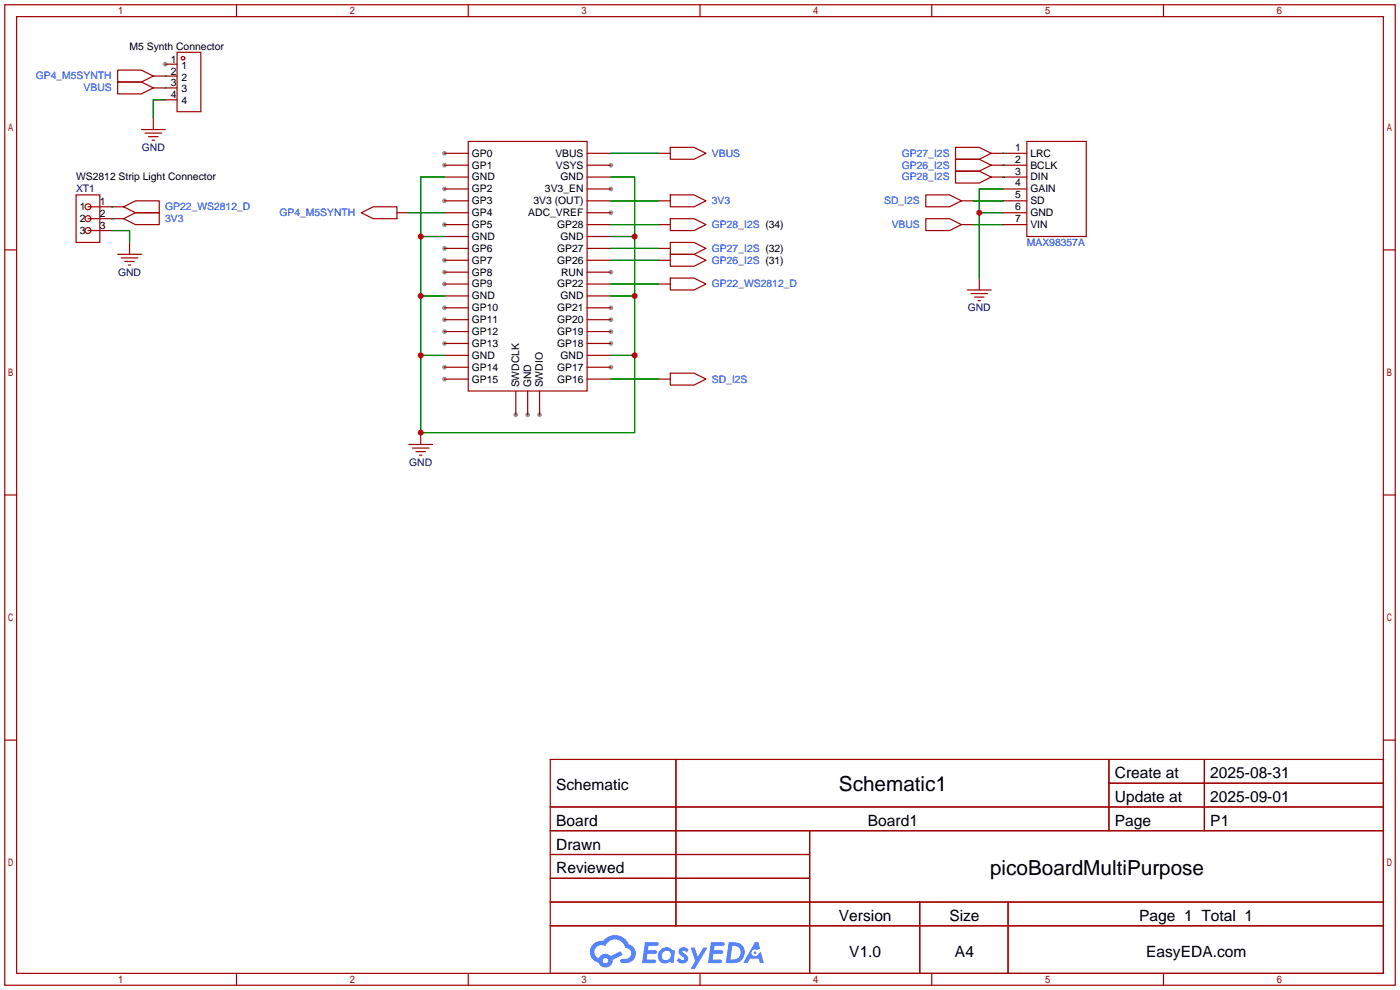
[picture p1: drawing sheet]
<svg xmlns="http://www.w3.org/2000/svg" width="299mm" height="212mm" viewBox="0 0 299 212" stroke-linecap="round" stroke-linejoin="round" font-family="sans-serif">
<g fill="#999">
<circle cx="95" cy="32.8" r=".51"/>
<circle cx="95" cy="35.3" r=".51"/>
<circle cx="95" cy="40.4" r=".51"/>
<circle cx="95" cy="42.9" r=".51"/>
<circle cx="95" cy="48" r=".51"/>
<circle cx="95" cy="53.1" r=".51"/>
<circle cx="95" cy="55.6" r=".51"/>
<circle cx="95" cy="58.2" r=".51"/>
<circle cx="95" cy="60.7" r=".51"/>
<circle cx="95" cy="65.8" r=".51"/>
<circle cx="95" cy="68.3" r=".51"/>
<circle cx="95" cy="70.9" r=".51"/>
<circle cx="95" cy="73.4" r=".51"/>
<circle cx="95" cy="78.5" r=".51"/>
<circle cx="95" cy="81" r=".51"/>
<circle cx="130.6" cy="78.5" r=".51"/>
<circle cx="130.6" cy="73.4" r=".51"/>
<circle cx="130.6" cy="70.9" r=".51"/>
<circle cx="130.6" cy="68.3" r=".51"/>
<circle cx="130.6" cy="65.8" r=".51"/>
<circle cx="130.6" cy="58.2" r=".51"/>
<circle cx="130.6" cy="45.5" r=".51"/>
<circle cx="130.6" cy="40.4" r=".51"/>
<circle cx="130.6" cy="35.3" r=".51"/>
<circle cx="110.2" cy="88.6" r=".51"/>
<circle cx="112.8" cy="88.6" r=".51"/>
<circle cx="115.3" cy="88.6" r=".51"/>
<circle cx="35.3" cy="13.7" r=".51"/>
</g>
<g fill="none" stroke="#a10000" stroke-width=".25">
<path d="M1 1h297.2v209.6h-297.2zM3.6 3.6h292.1v204.4h-292.1zM50.5 1v2.6M100.1 1v2.6M149.6 1v2.6M199.1 1v2.6M248.7 1v2.6M1 53.4h2.6M295.7 53.4h2.5M1 105.8h2.6M295.7 105.8h2.5M1 158.2h2.6"/>
<path d="M295.7 158.2h2.5M117.6 162.3h178.1v45.7h-178.1zM117.6 172.5h178.1M117.6 177.5h178.1M144.5 162.3v35.6M173 177.5v30.5M237 162.3v15.2M237 167.4h58.7M257.4 162.3v15.2M117.6 182.6h55.4M117.6 192.8h178.1M117.6 187.7h55.4"/>
<path d="M117.6 197.9h178.1M196.6 192.8v15.2M215.4 192.8v15.2M50.5 208v2.6M100.1 208v2.6M149.6 208v2.6M199.1 208v2.6M248.7 208v2.6"/>
</g>
<g fill="#5487ff">
<path d="M145.3 202.7a1.3 1.3 0 0 1 1.9 .3l-.4 .6a.54 .54 0 0 0-.9-.2l.1 .2a1.34 1.34 0 0 1 .9 1.8 1.47 1.47 0 0 1-2.3-.1l.5-.6 .8 .5a.31 .31 0 0 0 .4-.3 .31 .31 0 0 0-.3-.4 1.12 1.12 0 0 1-.7-1.8z"/>
<path d="M147.6 202.5h.9l.6 2 1.2-2h.9l-2.7 4.6h-.9l1-1.7z"/>
<path d="M137.8 201.4h1.7a1.31 1.31 0 0 1 1.2 .2 .4 .4 0 0 1-.3 .5l-1.8 .1-.1 .9h1.6a.4 .4 0 0 1 .4 .4 .4 .4 0 0 1-.5 .4h-1.6l-.2 1.2h1.4a.46 .46 0 0 1 .5 0 .46 .46 0 0 1 .1 .5l-.4 .2h-2.6z"/>
<path d="M151.9 201.4h1.7a1.32 1.32 0 0 1 1.2 .2 .39 .39 0 0 1-.3 .5l-1.8 .1-.1 .9h1.6a.4 .4 0 0 1 .4 .4 .4 .4 0 0 1-.4 .4h-1.7l-.2 1.2h1.4a.46 .46 0 0 1 .5 0 .46 .46 0 0 1 .1 .5l-.4 .2h-2.6z"/>
<path d="M161.3 201.4h.8l.3 1.3-.6 .4a.75 .75 0 0 0-1.1 .3 .75 .75 0 0 0 .5 1 .75 .75 0 0 0 .9-.7l.5-.2 .6 2.3h-.8l-.3-.9h-1.8l-.5 .9h-1z"/>
<path d="M155.7 201.4l-.6 4.4h1.5a2.27 2.27 0 0 0 2.6-2.2 2.27 2.27 0 0 0-2.7-2.2zM156.5 202.1a1.5 1.5 0 0 1 1.8 1.6 1.5 1.5 0 0 1-1.9 1.4h-.3z"/>
<path d="M141.2 203a1.6 1.6 0 0 0-.3 2.3 1.6 1.6 0 0 0 2.3 .2l.7 .3 .3-2.4-.1-.3-.5-.1a1.58 1.58 0 0 0-2.4 0zM141.8 203.5a.98 .98 0 0 1 1.6 .4 .98 .98 0 0 1-1.1 1.3 .94 .94 0 0 1-.9-.7 .94 .94 0 0 1 .4-1z"/>
<path d="M126.8 201.8a2.37 2.37 0 0 0 1.1 4 1.54 1.54 0 0 0 1.8 1 1.54 1.54 0 0 0 1.2-1.6l2.2-1.1-.5-.8-2 1a1.57 1.57 0 0 0-2.7 .5 1.5 1.5 0 0 1-.7-2.1 1.5 1.5 0 0 1 2.2-.5 2.23 2.23 0 0 1 2.3-1.4 2.23 2.23 0 0 1 2 1.8 1.16 1.16 0 0 1 1.2 1.1 1.16 1.16 0 0 1-1.1 1.2h-.7a.47 .47 0 0 0-.5 .4 .47 .47 0 0 0 .4 .5 2.17 2.17 0 0 0 2.5-.9 2.17 2.17 0 0 0-.3-2.7l-.8-.4a3.2 3.2 0 0 0-5.5-.7l-1.1 .1zM128.8 205.3a.6 .6 0 0 1 1.2 0 .6 .6 0 0 1-1.2 0z"/>
<circle cx="161.4" cy="203.6" r=".28"/>
</g>
<g fill="none" stroke="#a10000" stroke-width=".25">
<path d="M25.1 17.5h5.1l2.6 1.3-2.6 1.3h-5.1zM25.1 15h5.1l2.6 1.3-2.6 1.2h-5.1zM32.8 18.8h5M32.8 16.3h5M35.3 13.7h2.5M37.8 11.2h5.1v12.7h-5.1zM30.2 27.7h5.1M31 28.4h3.5M31.7 29.2h2.1M32.5 30h.5M32.8 25.1v2.6M35.3 21.3h2.5"/>
<path d="M95 32.8h5.1M95 35.3h5.1M95 37.8h5.1M100.1 30.2h25.4v53.4h-25.4zM125.5 32.8h5.1M125.5 35.3h5.1M125.5 37.8h5.1M140.7 32.8h2.6M143.3 31.5h5l2.6 1.3-2.6 1.2h-5zM204.2 36.6h5.1l2.5 1.2-2.5 1.3h-5.1zM204.2 34h5.1l2.5 1.3-2.5 1.3h-5.1zM204.2 31.5h5.1l2.5 1.3-2.5 1.2h-5.1z"/>
<path d="M211.8 32.8h7.7M211.8 35.3h7.7M211.8 37.8h7.7M219.5 30.2h12.7v20.3h-12.7zM16.3 41.7h5v10.1h-5zM18.8 44.2h7.6M18.8 46.7h7.6M18.8 49.3h5.1M25.1 54.4h5.1M25.9 55.1h3.6M26.4 44.2l2.6-1.3h5v2.6h-5zM26.4 46.7l2.6-1.2h5v2.5h-5z"/>
<path d="M26.7 55.9h2M27.4 56.6h.5M27.7 51.8v2.6M77.2 45.5l2.6-1.3h5v2.5h-5zM84.8 45.5h2.6M95 40.4h5.1M95 42.9h5.1M95 45.5h5.1M95 48h5.1M95 50.5h5.1M95 53.1h5.1M95 55.6h5.1"/>
<path d="M95 58.2h5.1M125.5 40.4h5.1M125.5 42.9h5.1M125.5 45.5h5.1M125.5 48h5.1M125.5 50.5h5.1M125.5 53.1h5.1M125.5 55.6h5.1M125.5 58.2h5.1M140.7 42.9h2.6M140.7 48h2.6M140.7 53.1h2.6"/>
<path d="M140.7 55.6h2.6M143.3 46.7h5l2.6 1.3-2.6 1.3h-5zM143.3 54.4h5l2.6 1.2-2.6 1.3h-5zM143.3 51.8h5l2.6 1.3-2.6 1.3h-5zM143.3 59.4h5l2.6 1.3-2.6 1.3h-5zM143.3 41.7h5l2.6 1.2-2.6 1.3h-5zM197.9 46.7h5l2.6 1.3-2.6 1.3h-5zM197.9 41.7h5l2.6 1.2-2.6 1.3h-5zM205.5 42.9h2.5M205.5 48h2.5M209.3 59.4v2.6M214.4 40.4h5.1"/>
<path d="M214.4 42.9h5.1M214.4 45.5h5.1M214.4 48h5.1M95 60.7h5.1M95 63.2h5.1M95 65.8h5.1M95 68.3h5.1M95 70.9h5.1M95 73.4h5.1M95 75.9h5.1M95 78.5h5.1M125.5 60.7h5.1"/>
<path d="M125.5 63.2h5.1M125.5 65.8h5.1M125.5 68.3h5.1M125.5 70.9h5.1M125.5 73.4h5.1M125.5 75.9h5.1M125.5 78.5h5.1M140.7 60.7h2.6M143.3 79.8h5l2.6 1.2-2.6 1.3h-5zM206.8 62h5M207.5 62.7h3.6M208.3 63.5h2"/>
<path d="M209 64.3h.5M87.4 95h5.1M88.1 95.8h3.6M88.9 96.5h2M89.7 97.3h.5M89.9 92.5v2.5M95 81h5.1M110.2 83.6v5M112.8 83.6v5M115.3 83.6v5M125.5 81h5.1M140.7 81h2.6"/>
<circle cx="39.1" cy="12.4" r=".38"/>
<circle cx="18.8" cy="49.3" r=".63"/>
<circle cx="18.8" cy="44.2" r=".63"/>
<circle cx="18.8" cy="46.7" r=".63"/>
</g>
<g fill="none" stroke="#008700" stroke-width=".25">
<path d="M35.3 18.8h.1M35.3 16.3h.1M35.3 21.3h-2.5v3.8M95 37.8h-5.1v54.7h45.7v-54.7h-5M130.6 32.8h10.1M214.4 32.8h.1M214.4 35.3h.1M214.4 37.8h.1M23.9 46.7h.1M23.9 44.2h.1M23.9 49.3h3.8v2.5M87.4 45.5h7.6"/>
<path d="M89.9 50.5h5.1M130.6 48h10.1M130.6 55.6h10.1M130.6 53.1h10.1M130.6 50.5h5M130.6 42.9h10.1M208 48h6.4M208 42.9h6.4M209.3 45.5h5.1M214.4 40.4h-5.1v19M89.9 75.9h5.1M89.9 63.2h5.1"/>
<path d="M130.6 75.9h5M130.6 63.2h5M130.6 60.7h10.1M130.6 81h10.1"/>
</g>
<g fill="#c00">
<circle cx="209.3" cy="45.5" r=".63"/>
<circle cx="89.9" cy="92.5" r=".63"/>
<circle cx="89.9" cy="75.9" r=".63"/>
<circle cx="89.9" cy="63.2" r=".63"/>
<circle cx="89.9" cy="50.5" r=".63"/>
<circle cx="135.6" cy="75.9" r=".63"/>
<circle cx="135.6" cy="63.2" r=".63"/>
<circle cx="135.6" cy="50.5" r=".63"/>
</g>
<g font-size="4.4">
<text x="179.3" y="169.1">Schematic1</text>
<text x="211.6" y="186.9">picoBoardMultiPurpose</text>
</g>
<g font-size="3.3">
<text x="238.3" y="166.3">Create at</text>
<text x="258.7" y="166.3">2025-08-31</text>
<text x="118.9" y="168.9">Schematic</text>
<text x="238.3" y="171.4">Update at</text>
<text x="258.7" y="171.4">2025-09-01</text>
<text x="118.9" y="176.5">Board</text>
<text x="185.5" y="176.5">Board1</text>
<text x="238.3" y="176.5">Page</text>
<text x="258.7" y="176.5">P1</text>
<text x="118.9" y="181.6">Drawn</text>
<text x="118.9" y="186.6">Reviewed</text>
<text x="179.3" y="196.8">Version</text>
<text x="202.9" y="196.8">Size</text>
<text x="243.5" y="196.8">Page 1 Total 1</text>
<text x="181.5" y="204.4">V1.0</text>
<text x="204.1" y="204.4">A4</text>
<text x="245" y="204.4">EasyEDA.com</text>
</g>
<g font-size="2.2">
<text x="27.7" y="10.6">M5 Synth Connector</text>
<text x="36.5" y="15.9">2</text>
<text x="36.5" y="13.4">1</text>
<text x="38.8" y="17.2">2</text>
<text x="38.8" y="14.7">1</text>
<text x="36.5" y="21">4</text>
<text x="36.5" y="18.5">3</text>
<text x="38.8" y="22.3">4</text>
<text x="38.8" y="19.8">3</text>
<text x="100.8" y="33.5">GP0</text>
<text x="118.7" y="33.5">VBUS</text>
<text x="217" y="32.2">1</text>
<text x="217" y="34.8">2</text>
<text x="220.2" y="33.5">LRC</text>
<text x="16.3" y="38.6">WS2812 Strip Light Connector</text>
<text x="100.8" y="36">GP1</text>
<text x="100.8" y="38.6">GND</text>
<text x="100.8" y="41.1">GP2</text>
<text x="116.5" y="41.1">3V3_EN</text>
<text x="118.8" y="36">VSYS</text>
<text x="119.8" y="38.6">GND</text>
<text x="217" y="37.3">3</text>
<text x="217" y="39.8">4</text>
<text x="220.2" y="36">BCLK</text>
<text x="220.2" y="38.6">DIN</text>
<text x="220.2" y="41.1">GAIN</text>
<text x="17.1" y="47.4">2</text>
<text x="17.1" y="44.9">1</text>
<text x="21.3" y="46.4">2</text>
<text x="21.3" y="43.9">1</text>
<text x="100.8" y="43.7">GP3</text>
<text x="100.8" y="46.2">GP4</text>
<text x="112.9" y="46.2">ADC_VREF</text>
<text x="114" y="43.7">3V3 (OUT)</text>
<text x="217" y="42.4">5</text>
<text x="217" y="44.9">6</text>
<text x="217" y="47.5">7</text>
<text x="220.2" y="43.7">SD</text>
<text x="220.2" y="46.2">GND</text>
<text x="17.1" y="50">3</text>
<text x="21.3" y="49">3</text>
<text x="100.8" y="48.7">GP5</text>
<text x="100.8" y="51.3">GND</text>
<text x="100.8" y="53.8">GP6</text>
<text x="119.1" y="53.8">GP27</text>
<text x="119.1" y="48.7">GP28</text>
<text x="119.8" y="51.3">GND</text>
<text x="220.2" y="48.7">VIN</text>
<text x="100.8" y="56.4">GP7</text>
<text x="100.8" y="58.9">GP8</text>
<text x="119.1" y="56.4">GP26</text>
<text x="119.9" y="58.9">RUN</text>
<text x="100.8" y="61.4">GP9</text>
<text x="100.8" y="64">GND</text>
<text x="119.1" y="61.4">GP22</text>
<text x="119.8" y="64">GND</text>
<text x="100.8" y="66.5">GP10</text>
<text x="100.8" y="69.1">GP11</text>
<text x="100.8" y="71.6">GP12</text>
<text x="119.1" y="71.6">GP19</text>
<text x="119.1" y="69.1">GP20</text>
<text x="119.1" y="66.5">GP21</text>
<text x="100.8" y="74.1">GP13</text>
<text x="100.8" y="76.7">GND</text>
<text x="119.1" y="74.1">GP18</text>
<text x="119.8" y="76.7">GND</text>
<text x="100.8" y="79.2">GP14</text>
<text x="100.8" y="81.8">GP15</text>
<text x="111" y="82.8" transform="rotate(-90 111 82.8)">SWDCLK</text>
<text x="113.5" y="82.8" transform="rotate(-90 113.5 82.8)">GND</text>
<text x="116" y="82.8" transform="rotate(-90 116 82.8)">SWDIO</text>
<text x="119.1" y="81.8">GP16</text>
<text x="119.1" y="79.2">GP17</text>
</g>
<g font-size="2.2" fill="#00f">
<text x="7.6" y="17">GP4_M5SYNTH</text>
<text x="17.9" y="19.5">VBUS</text>
<text x="152.1" y="33.5">VBUS</text>
<text x="192.7" y="33.5">GP27_I2S</text>
<text x="192.7" y="38.6">GP28_I2S</text>
<text x="192.7" y="36">GP26_I2S</text>
<text x="35.3" y="44.9">GP22_WS2812_D</text>
<text x="35.3" y="47.5">3V3</text>
<text x="59.7" y="46.2">GP4_M5SYNTH</text>
<text x="152.1" y="43.7">3V3</text>
<text x="189" y="43.7">SD_I2S</text>
<text x="152.1" y="48.7">GP28_I2S (34)</text>
<text x="152.1" y="53.8">GP27_I2S (32)</text>
<text x="190.6" y="48.7">VBUS</text>
<text x="219.5" y="52.5">MAX98357A</text>
<text x="152.1" y="56.4">GP26_I2S (31)</text>
<text x="152.1" y="61.4">GP22_WS2812_D</text>
<text x="152.1" y="81.8">SD_I2S</text>
</g>
<g font-size="2.2" fill="#000080">
<text x="30.3" y="32.2">GND</text>
<text x="16.3" y="41.1">XT1</text>
<text x="25.2" y="58.9">GND</text>
<text x="206.8" y="66.5">GND</text>
<text x="87.5" y="99.5">GND</text>
</g>
</svg>
